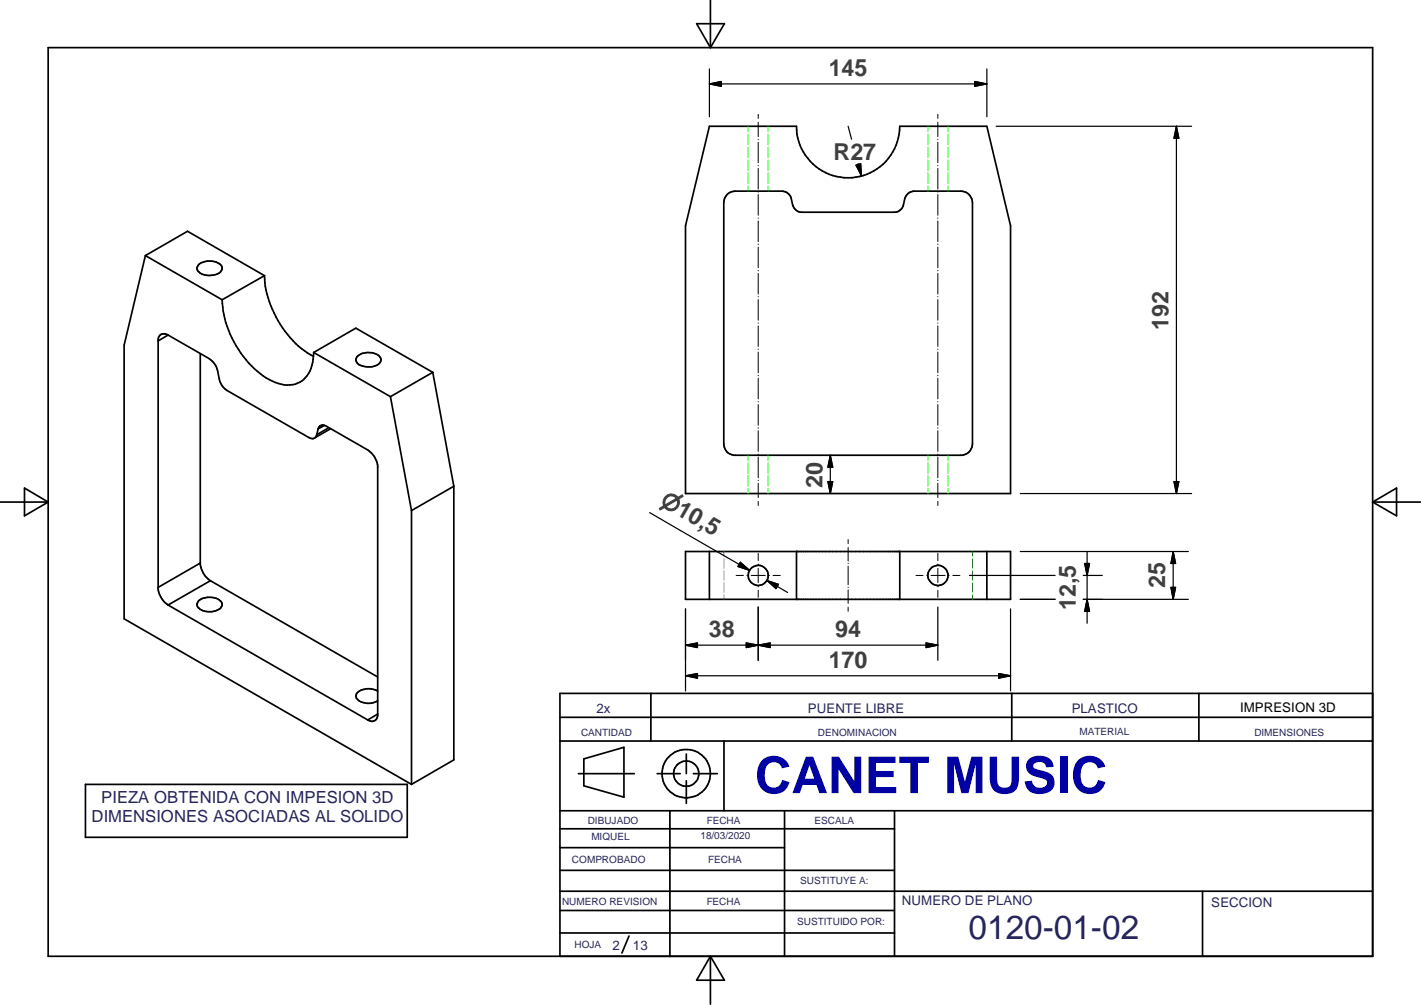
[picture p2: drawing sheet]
<svg xmlns="http://www.w3.org/2000/svg" width="297mm" height="210mm" viewBox="0 0 297 210" stroke-linecap="round" stroke-linejoin="round" font-family="sans-serif">
<g fill="none" stroke="#000" stroke-width=".35">
<path d="M10.1 9.9h276.8v189.8h-276.8zM145.6 5h5.8l-2.9 4.9zM148.5 0v9.9M148.3 26.4h18.2a10.8 10.8 0 0 0 10.8 10.7 10.8 10.8 0 0 0 10.8-10.7h18.2l4.9 20.8v55.9h-67.9v-55.9zM30.4 53.4l-4.5 18.7v57.1l60.1 34.6M30.4 53.4l16 9.2M30.4 53.4l8.8-5.1 16.1 9.3M41.5 55.3a3.5 3.5 0 0 1 4.9 .3 1.44 1.44 0 0 1-1.4 1.8 3.4 3.4 0 0 1-3.7-1 .97 .97 0 0 1 .2-1.1zM55.3 57.6l-8.9 5M55.3 57.6a21.2 21.2 0 0 0 9.6 16.5l.6 .3M152 40.6l.6-.4 1.1-.3h9.7a2.01 2.01 0 0 1 2 1.5 3.8 3.8 0 0 0 .8 2.3l.5 .4 .6 .2h19.9a2.02 2.02 0 0 0 1.6-1.5 3.4 3.4 0 0 1 .8-2.2l.6-.4 .9-.3h9.8a2.46 2.46 0 0 1 2.4 2.4v50.4a2.44 2.44 0 0 1-2.1 2.4h-47.9a2.35 2.35 0 0 1-2-2.4v-50.4l.1-.7zM35.1 70l8.7 4.9 1.2 1.3 .5 1.3a5.4 5.4 0 0 0 1.2 3.4l.8 .7 17 9.8a1 1 0 0 0 1.7-.6"/>
<path d="M35.1 70a1.26 1.26 0 0 0-1.3-.2 1.26 1.26 0 0 0-.7 1.1v52.1a4.9 4.9 0 0 0 2 3.4M35.1 70l-2 1.2M41.9 73.9v44a4.9 4.9 0 0 0 2.1 3.4M46.4 62.6a20.9 20.9 0 0 0 9.9 16.7 6.4 6.4 0 0 0 6.8 .3 6.5 6.5 0 0 0 2.4-5.3l.1-.7M65.6 73.6l16 9.2M65.6 73.6l8.8-5.1 16.1 9.3M74.7 74.4a3.6 3.6 0 0 1 4.7 .1 1.27 1.27 0 0 1-1.1 2 3.9 3.9 0 0 1-3.7-.7l-.2-.7zM90.5 77.8l-8.9 5M90.5 77.8l4.4 23.8M66.5 89.6a1.06 1.06 0 0 1 1.7-.6l8.7 5a4.6 4.6 0 0 1 2 3.3v52.1a1.25 1.25 0 0 1-.7 1.2 1.25 1.25 0 0 1-1.3-.2M66.5 89.6l-.3 1.2M67.8 88.9l-1.3 .7"/>
<path d="M68.7 89.3l-2.5 1.5M69.1 89.5l-3.4 2M81.6 82.8l4.4 23.8M.1 104.9h10M5.1 101.9l5 3-5 2.8zM41.9 117.6l-8.8 5.1M86 106.6v57.2M94.9 101.6l-8.9 5M94.9 101.6v57.1l-8.9 5.1M143.3 115.2h67.9v10h-67.9zM148.3 115.2v10M166.5 115.2v10"/>
<path d="M188.1 115.2v10M206.3 115.2v10M286.9 104.9h10M286.9 104.9l5-3v5.8zM35.1 126.4l41.8 24M41.5 125.5a3.6 3.6 0 0 1 4.9 .4 1.44 1.44 0 0 1-1.4 1.7 3 3 0 0 1-3.8-1.2zM44 121.3l-8.9 5.1M44 121.3l34.9 20.1M78.9 149.1l-2 1.3M78.9 144.4a3.6 3.6 0 0 0-4.4 .5v.2a1.16 1.16 0 0 0 .9 1.5 4 4 0 0 0 3.5-.2M117 154.8h169.9M117 149.8h169.9"/>
<path d="M122 158.5l8.4-2.4v10.4l-8.4-2.4zM136.1 144.8v10M143.5 157.5v4.1M151.3 154.8v14.5M211.5 144.8v10M250.6 144.8v10M286.9 144.8h-169.9v54.9M17.9 163.8h67.2v11.1h-67.2zM117 177h47M117 173.1h70M117 169.3h169.9M120.9 161.6h11.7"/>
<path d="M137.4 161.6h4.8M140 169.3v30.4M143.5 163.1v4.7M144.9 161.6h5M164 169.3v30.4M187 169.3v30.4M117 186.1h169.9M117 181.8h70M117 194.9h70M117 190.2h70M131.5 195.5l-1.5 3.6M148.5 199.7v10"/>
<path d="M148.5 199.7l2.9 5h-5.8zM251.4 186.1v13.6"/>
<circle cx="158.5" cy="120.2" r="2.09"/>
<circle cx="196.1" cy="120.2" r="2.11"/>
<circle cx="143.4" cy="161.6" r="2.64"/>
<circle cx="143.4" cy="161.6" r="5"/>
</g>
<g fill="none" stroke="#0f0" stroke-width=".21">
<path d="M156.4 26.4v1M156.4 28v2.2M156.4 30.7v2.2M156.4 33.4v2.2M156.4 36.1v2.2M156.4 38.9v1M160.6 26.4v1M160.6 28v2.2M160.6 30.7v2.2M160.6 33.4v2.2M160.6 36.1v2.2M160.6 38.9v1"/>
<path d="M194 26.4v1M194 28v2.2M194 30.7v2.2M194 33.4v2.2M194 36.1v2.2M194 38.9v1M198.2 26.4v1M198.2 28v2.2M198.2 30.7v2.2M198.2 33.4v2.2M198.2 36.1v2.2M198.2 38.9v1"/>
<path d="M156.4 95.1v1.1M156.4 96.7v2.1M156.4 99.4v2.1M160.6 95.1v1.1M160.6 96.7v2.1M160.6 99.4v2.1M194 95.1v1.1M194 96.7v2.1M194 99.4v2.1M198.2 95.1v1.1M198.2 96.7v2.1M198.2 99.4v2.1"/>
<path d="M151.3 115.2v1M151.3 116.7v2M151.3 119.2v2M156.4 102v1.1M160.6 102v1.1M194 102v1.1M198.2 102v1.1M203.3 115.2v1M203.3 116.7v2M203.3 119.2v2M151.3 121.7v2M151.3 124.2v1"/>
<path d="M203.3 121.7v2M203.3 124.2v1"/>
</g>
<g fill="none" stroke="#000" stroke-width=".21">
<path d="M158.5 23.9v.8M158.5 25.5v3M158.5 29.1v.1M158.5 29.7v4.3M158.5 34.5v.1M158.5 35.2v4.3M196 23.9v.8M196 25.5v3M196 29.1v.1M196 29.7v4.3M196 34.5v.1M196 35.2v4.3"/>
<path d="M158.5 40v.1M158.5 40.6v4.4M158.5 45.5v.1M158.5 46.1v4.4M158.5 51v.1M158.5 51.6v4.3M158.5 56.5v.1M158.5 57.1v4.3M196 40v.1M196 40.6v4.4M196 45.5v.1M196 46.1v4.4"/>
<path d="M196 51v.1M196 51.6v4.3M196 56.5v.1M196 57.1v4.3M158.5 61.9v.1M158.5 62.6v4.3M158.5 67.4v.1M158.5 68.1v4.2M158.5 72.9v.1M158.5 73.5v4.4M158.5 78.4v.1M158.5 79v4.3"/>
<path d="M196 61.9v.1M196 62.6v4.3M196 67.4v.1M196 68.1v4.2M196 72.9v.1M196 73.5v4.4M196 78.4v.1M196 79v4.3M158.5 83.9h.1M158.5 84.5v4.3M158.5 89.3v.2M158.5 90v4.3"/>
<path d="M158.5 94.8v.1M158.5 95.5v4.3M196 83.9h.1M196 84.5v4.3M196 89.3v.2M196 90v4.3M196 94.8v.1M196 95.5v4.3M158.5 100.3v.1M158.5 100.9v3M158.5 104.7v.9M158.5 115.6v1.5"/>
<path d="M158.5 117.8v.1M158.5 118.7v3M177.3 112.7v.8M177.3 114.3v2.9M177.3 117.6v.1M177.3 118.2v3.9M196 100.3v.1M196 100.9v3M196 104.7v.9M196 115.6v1.5M196 117.8v.1M196 118.7v3"/>
<path d="M153.9 120.2h1.5M156.1 120.2h.1M157 120.2h3M158.5 122.4v.2M158.5 123.3v1.5M160.7 120.2h.2M161.6 120.2h1.5M177.3 122.6v.1M177.3 123.2v2.8M177.3 126.8v.9M191.5 120.2h1.5M193.7 120.2h.1"/>
<path d="M194.6 120.2h3M196 122.4v.2M196 123.3v1.5M198.3 120.2h.1M199.2 120.2h1.5"/>
</g>
<g fill="none" stroke="#000" stroke-width=".25">
<path d="M148.3 17.5l2.5-.5v1zM148.3 17.5h58M148.3 14.4v10M203.7 17l2.6 .5-2.6 .5zM206.3 14.4v10M177.3 26.4l.7 2.7M178.9 34.5l1-.3 .2 2.5zM179.4 34.2l.7 2.5M208.2 26.4h40.9M245.9 26.4l.5 2.5h-1zM245.9 26.4v76.7M173.6 95.1l.5 2.5h-1z"/>
<path d="M173.6 95.1v8M135.8 107.1l20.9 12M154.5 117.9l2.2 1.2M154.8 117.4l1.9 1.7-2.4-.8zM173.1 100.6h1l-.5 2.5zM213.3 103.1h35.8M213.3 115.2h35.1M226.7 117.7h1l-.5 2.5zM227.2 115.2v15M245.2 115.2l.5 2.5h-.9zM245.2 115.2v10M245.4 100.6h1l-.5 2.5z"/>
<path d="M143.3 134.7l2.5-.4v1zM143.3 127.2v17.1M143.3 134.7h52.7M156 134.3l2.5 .4-2.5 .6zM158.5 134.7l2.5-.4v1zM158.5 126.8v11.1M160.3 121.2l2.4 .8-.5 .9zM160.3 121.2l4.3 2.5M193.6 134.3l2.4 .4-2.4 .6zM196 126.8v11.1M202.6 120.2h18M211.2 127.2v17.1"/>
<path d="M213.3 125.2h7.3M226.4 125.2h22M226.4 120.2h4M227.2 125.2l.5 2.5h-1zM244.8 122.7h.9l-.5 2.5zM143.3 141.1l2.5-.4v.9zM143.3 141.1h67.9M208.7 140.7l2.5 .4-2.5 .5z"/>
</g>
<g fill="#000">
<path d="M148.3 17.5l2.5-.5v1zM203.7 17l2.6 .5-2.6 .5zM178.9 34.5l1-.3 .2 2.5zM245.9 26.4l.5 2.5h-1zM173.6 95.1l.5 2.5h-1zM154.8 117.4l1.9 1.7-2.4-.8zM173.1 100.6h1l-.5 2.5zM226.7 117.7h1l-.5 2.5zM245.4 100.6h1l-.5 2.5zM245.2 115.2l.5 2.5h-.9zM143.3 134.7l2.5-.4v1zM156 134.3l2.5 .4-2.5 .6z"/>
<path d="M158.5 134.7l2.5-.4v1zM160.3 121.2l2.4 .8-.5 .9zM193.6 134.3l2.4 .4-2.4 .6zM227.2 125.2l.5 2.5h-1zM244.8 122.7h.9l-.5 2.5zM143.3 141.1l2.5-.4v.9zM208.7 140.7l2.5 .4-2.5 .5z"/>
</g>
<text font-size="10.6" fill="#0000a5" x="157.8" y="165.7">CANET MUSIC</text>
<text font-size="7" fill="#262659" x="202.5" y="196.1">0120-01-02</text>
<g font-size="4.9" fill="#3f3f3f">
<text x="173.2" y="15.9">145</text>
<text x="174.2" y="33.4">R27</text>
<text x="244.3" y="68.8" transform="rotate(-90 244.3 68.8)">192</text>
<text x="171.9" y="101.9" transform="rotate(-90 171.9 101.9)">20</text>
<text x="243.6" y="122.9" transform="rotate(-90 243.6 122.9)">25</text>
<text x="224.9" y="127.4" transform="rotate(-90 224.9 127.4)">12,5</text>
<text x="148.2" y="133.1">38</text>
<text x="174.6" y="133.1">94</text>
<text x="173.2" y="139.5">170</text>
</g>
<text font-size="4.5" fill="#3f3f3f" x="137.8" y="105.4" transform="rotate(30 137.8 105.4)">⌀10,5</text>
<g font-size="3.5" fill="#262659">
<text x="21.2" y="167.8">PIEZA OBTENIDA CON IMPESION 3D</text>
<text x="19.1" y="171.7">DIMENSIONES ASOCIADAS AL SOLIDO</text>
</g>
<g font-size="2.8" fill="#262659">
<text x="124.7" y="148.9">2x</text>
<text x="168.9" y="148.9">PUENTE LIBRE</text>
<text x="224" y="148.9">PLASTICO</text>
<text x="188.5" y="189.1">NUMERO DE PLANO</text>
<text x="253.2" y="189.5">SECCION</text>
<text x="128.1" y="198.4">2</text>
<text x="132.3" y="198.3">13</text>
</g>
<text font-size="2.8" x="259.2" y="148.8">IMPRESION 3D</text>
<g font-size="2.1" fill="#262659">
<text x="121.5" y="153.6">CANTIDAD</text>
<text x="171" y="153.6">DENOMINACION</text>
<text x="225.6" y="153.6">MATERIAL</text>
<text x="262.2" y="153.6">DIMENSIONES</text>
<text x="122.9" y="172">DIBUJADO</text>
<text x="147.7" y="172">FECHA</text>
<text x="170.3" y="172">ESCALA</text>
<text x="123.6" y="175.5">MIQUEL</text>
<text x="146.4" y="175.3">18/03/2020</text>
<text x="119.5" y="180.3">COMPROBADO</text>
<text x="148" y="180.3">FECHA</text>
<text x="167.3" y="184.5">SUSTITUYE A:</text>
<text x="117.5" y="189.1">NUMERO REVISION</text>
<text x="147.7" y="189.1">FECHA</text>
<text x="166.6" y="193.2">SUSTITUIDO POR:</text>
<text x="120.1" y="198.1">HOJA</text>
</g>
</svg>
